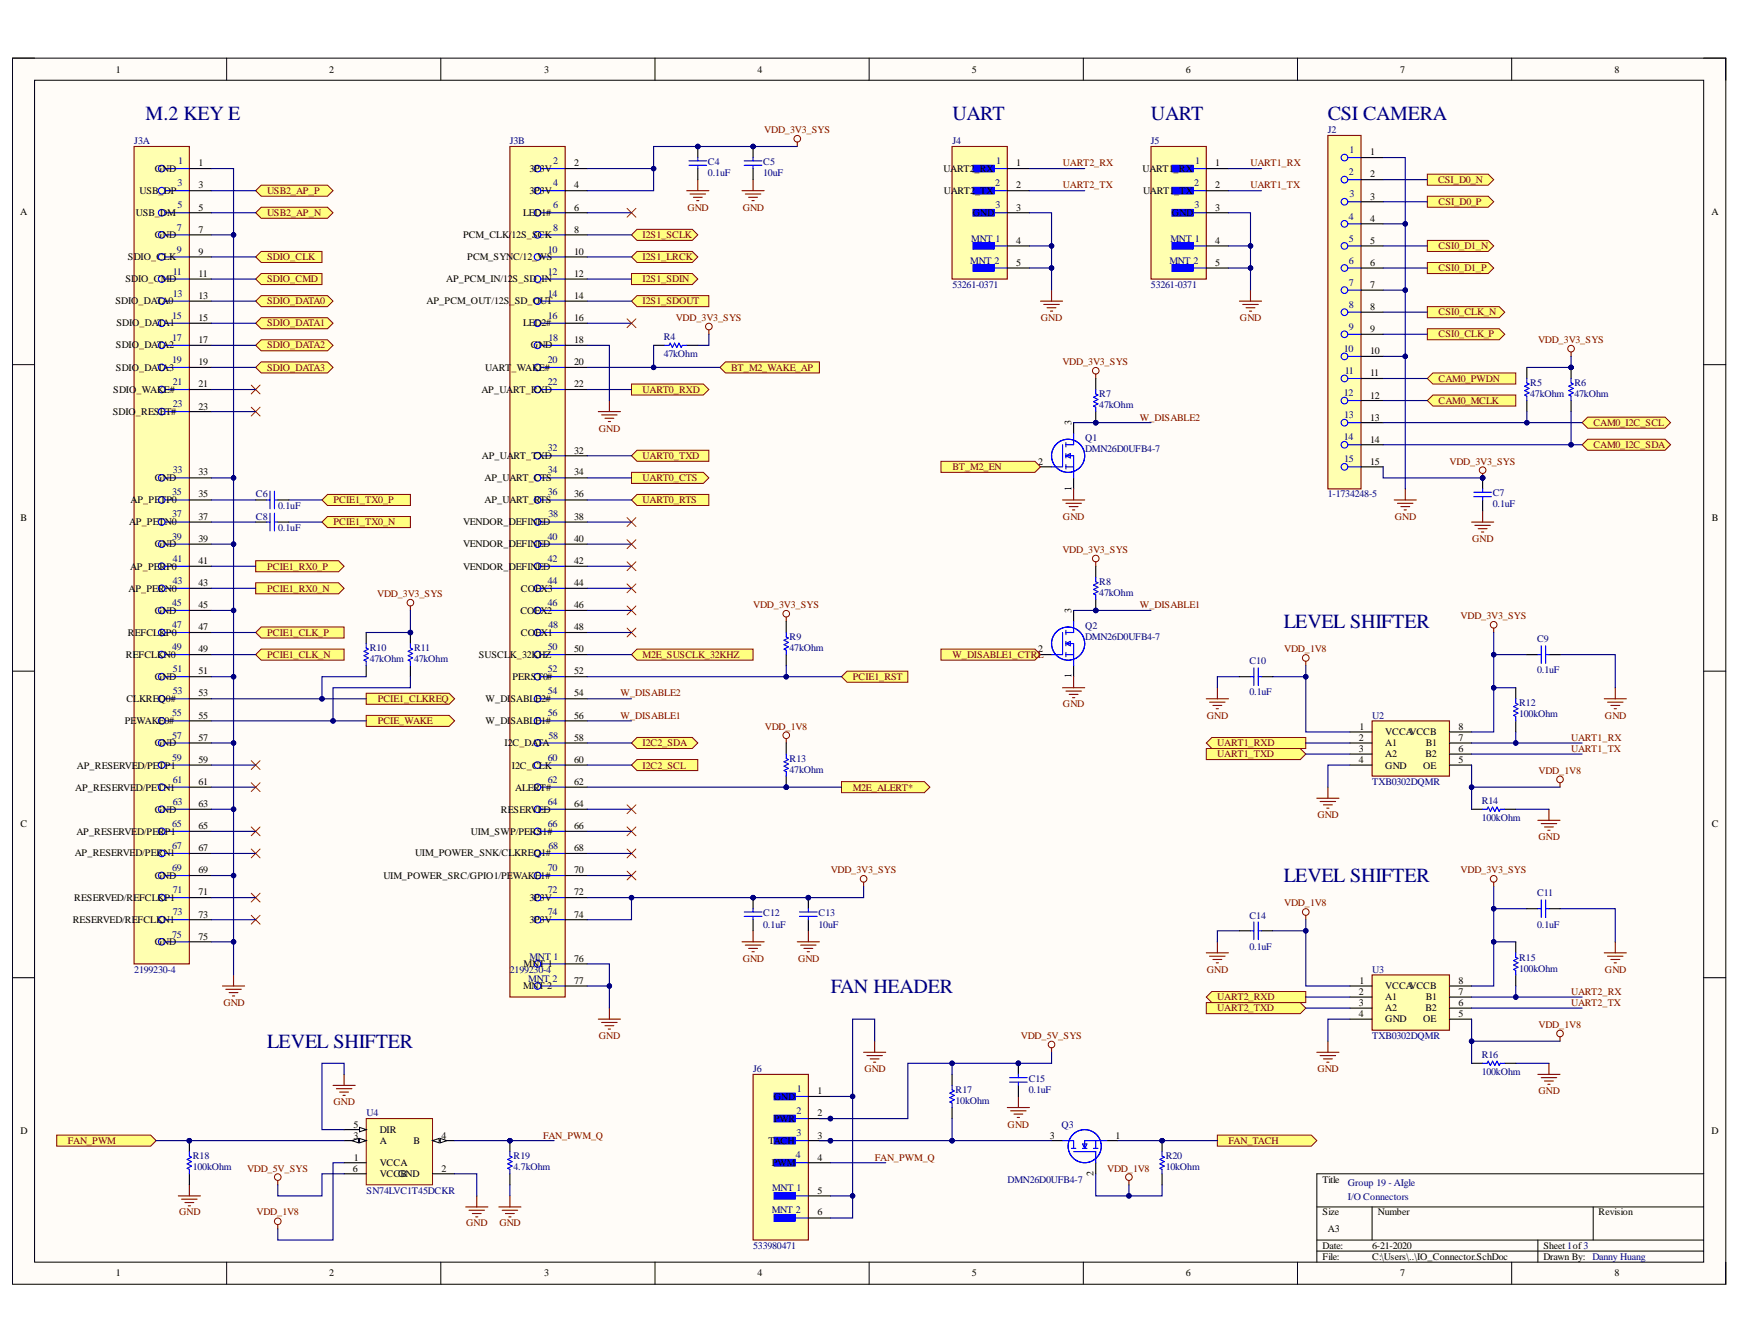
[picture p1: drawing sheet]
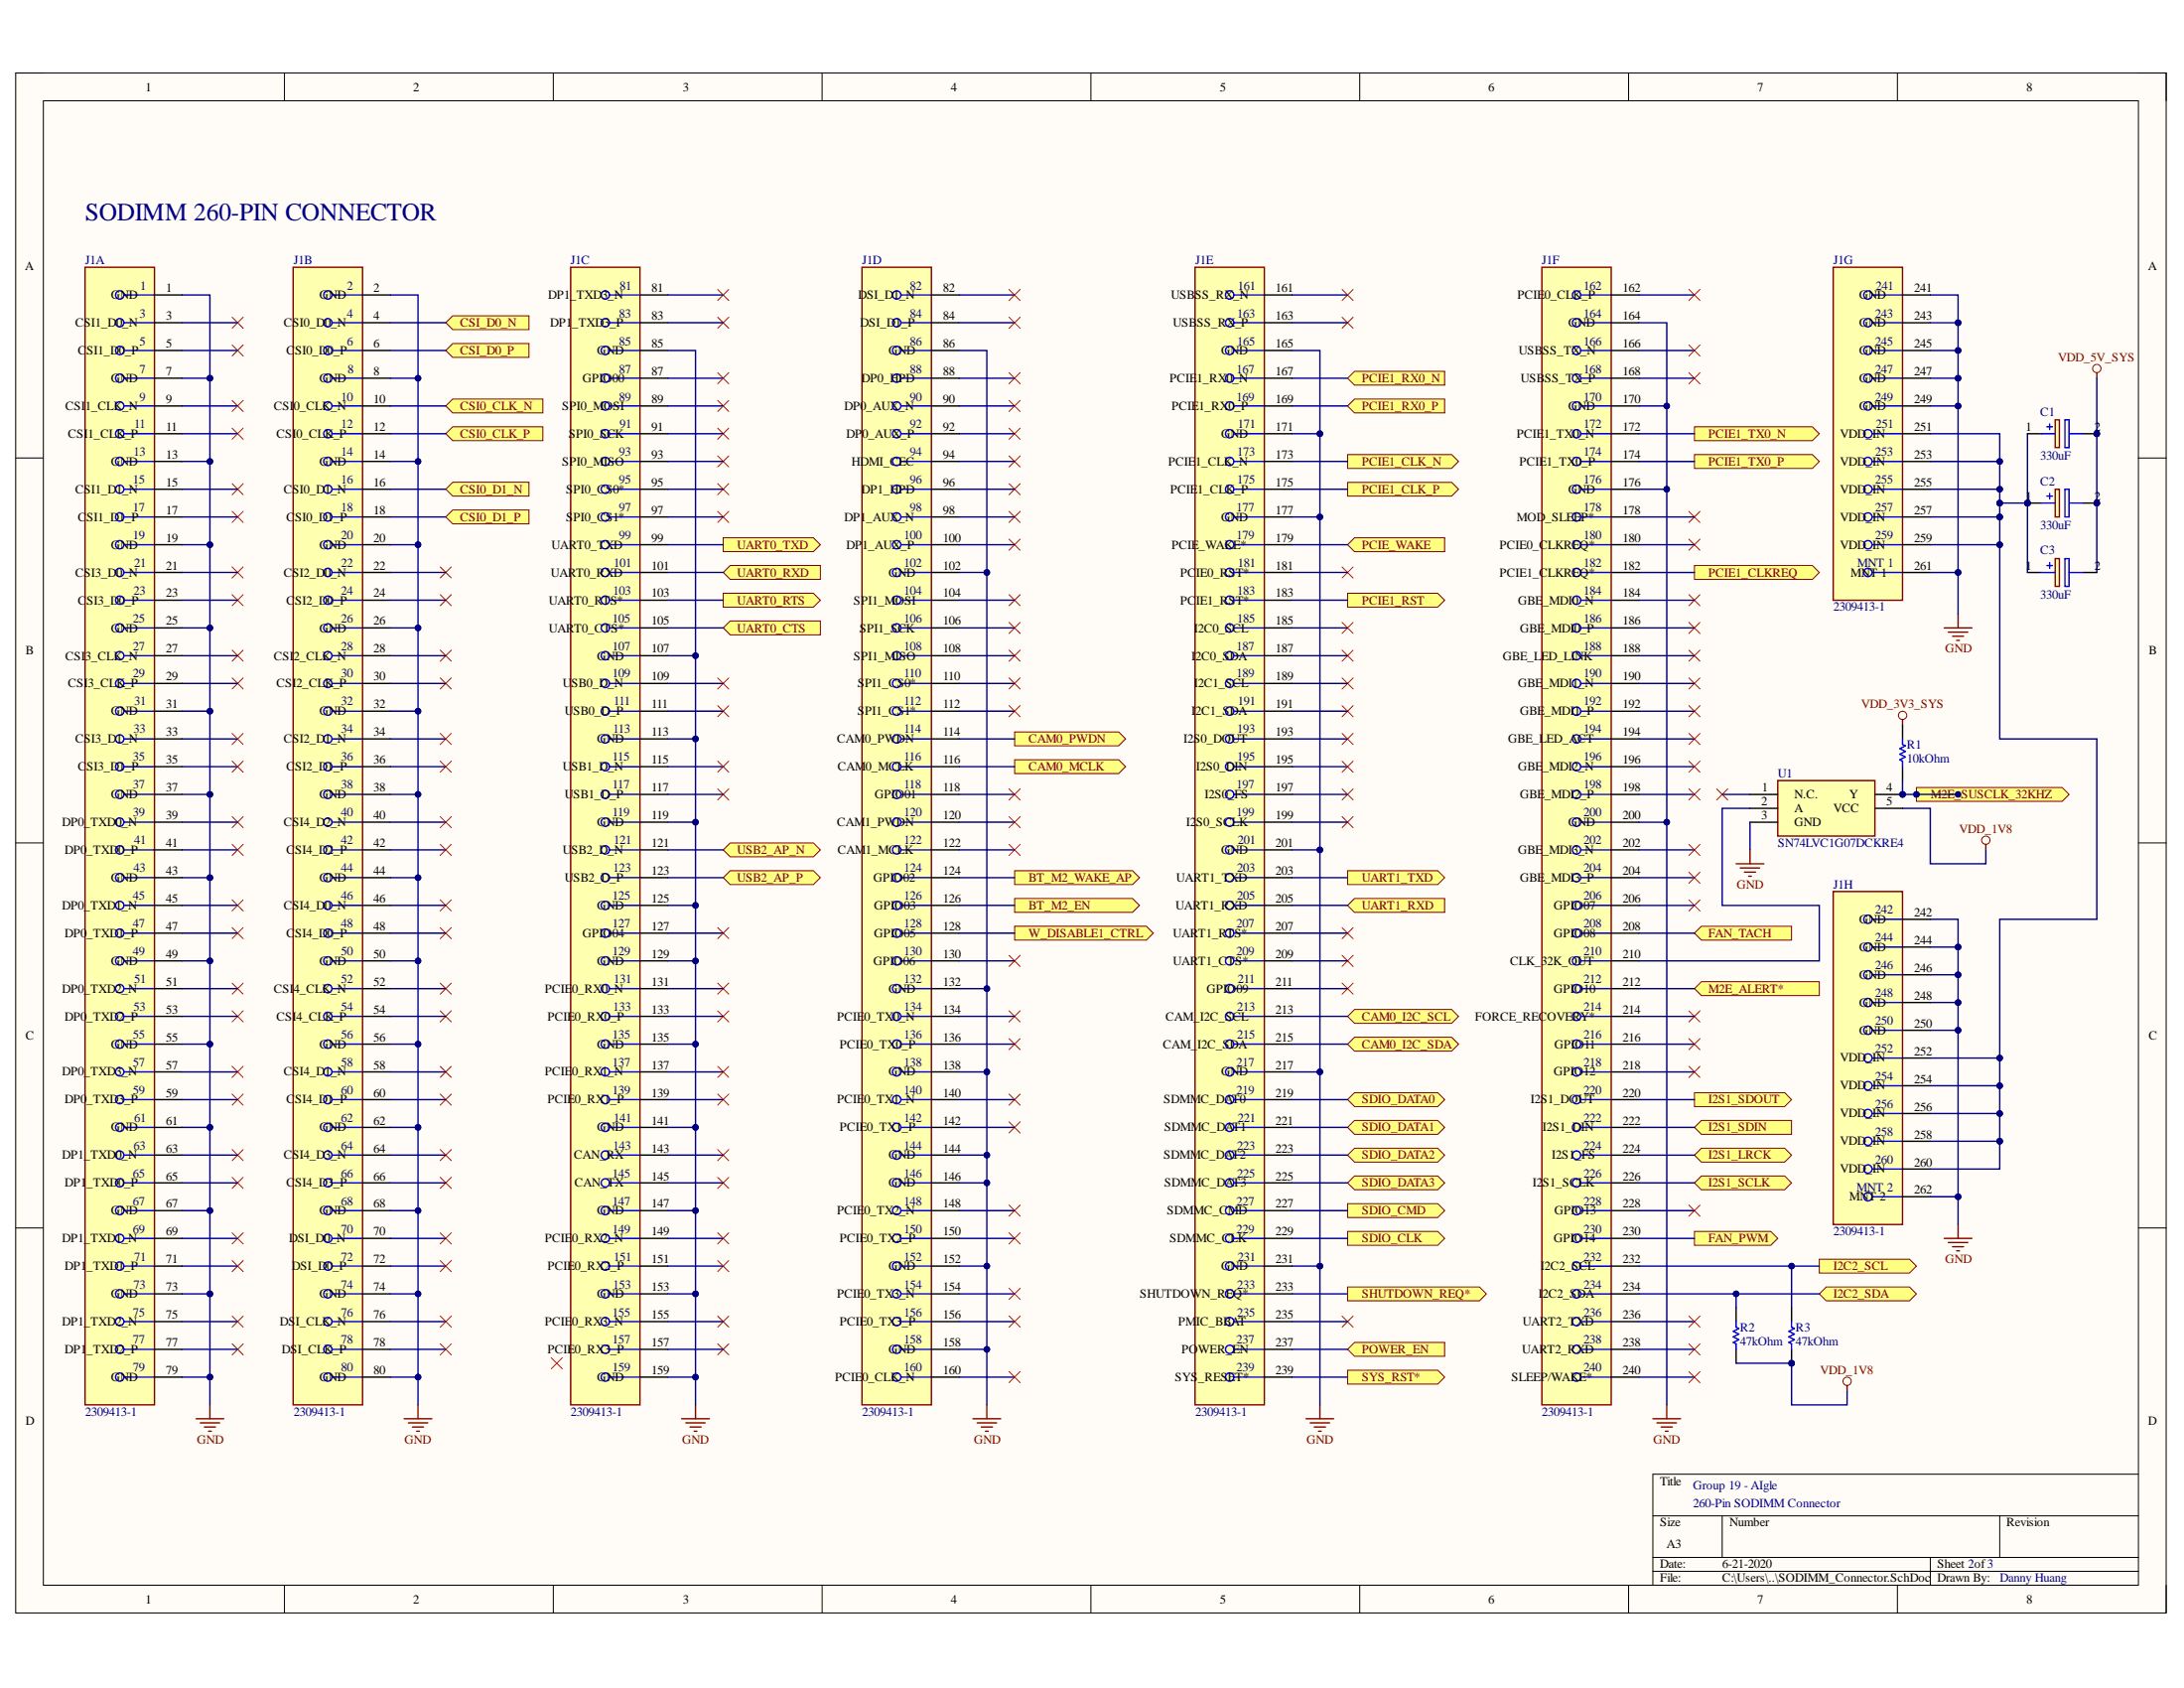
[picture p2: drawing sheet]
# Altium project AIgle_Carrier_Board.PrjPcb
2 sheets, 48 parts. Net scope: flat (ports and power ports of the same name join across sheets).
Board file: AIgle_Carrier_Board.PcbDoc
Sheets:
  SODIMM_Connector.SchDoc
  IO_Connector.SchDoc

## Sheet SODIMM_Connector.SchDoc
size A3; CompanyName: Group 19 - AIgle; DrawnBy: Danny Huang; SheetNumber: 2; SheetTotal: 3

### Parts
C1  330uF  [CAPPM3528X210N]
C2  330uF  [CAPPM3528X210N]
C3  330uF  [CAPPM3528X210N]
J1  2309413-1  [FP-2309413-1-MFG]  (parts A,B,C,D,E,F,G,H of 8)
R1  10kOhm  [RESC1005X40X25NL05T05]
R2  47kOhm  [RESC1005X40X25LL05T05]
R3  47kOhm  [RESC1005X40X25LL05T05]
U1  SN74LVC1G07DCKRE4  [SOT65P210X110-5N]

### Ports
BT_M2_EN (out), BT_M2_WAKE_AP (out), CAM0_I2C_SCL (bidir), CAM0_I2C_SDA (bidir), CAM0_MCLK (out), CAM0_PWDN (out), CSI0_CLK_N (in), CSI0_CLK_P (in), CSI0_D1_N (in), CSI0_D1_P (in), CSI_D0_N (in), CSI_D0_P (in), FAN_PWM (out), FAN_TACH (in), I2C2_SCL (out), I2C2_SDA (bidir), I2S1_LRCK (bidir), I2S1_SCLK (bidir), I2S1_SDIN (in), I2S1_SDOUT (out), M2E_ALERT* (in), M2E_SUSCLK_32KHZ (out), PCIE1_CLK_N (out), PCIE1_CLK_P (out), PCIE1_CLKREQ (out), PCIE1_RST (out), PCIE1_RX0_N (in), PCIE1_RX0_P (in), PCIE1_TX0_N (out), PCIE1_TX0_P (out), PCIE_WAKE (in), POWER_EN (in), SDIO_CLK (out), SDIO_CMD (out), SDIO_DATA0 (bidir), SDIO_DATA1 (bidir), SDIO_DATA2 (bidir), SDIO_DATA3 (bidir), SHUTDOWN_REQ* (out), SYS_RST* (out), UART0_CTS (in), UART0_RTS (out), UART0_RXD (in), UART0_TXD (out), UART1_RXD (in), UART1_TXD (out), USB2_AP_N (bidir), USB2_AP_P (bidir), W_DISABLE1_CTRL (out)

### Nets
GND: J1.1(GND) J1.2(GND) J1.7(GND) J1.8(GND) J1.13(GND) J1.14(GND) J1.19(GND) J1.20(GND) J1.25(GND) J1.26(GND) J1.31(GND) J1.32(GND) J1.37(GND) J1.38(GND) J1.43(GND) J1.44(GND) J1.49(GND) J1.50(GND) J1.55(GND) J1.56(GND) J1.61(GND) J1.62(GND) J1.67(GND) J1.68(GND) J1.73(GND) J1.74(GND) J1.79(GND) J1.80(GND) J1.85(GND) J1.86(GND) J1.102(GND) J1.107(GND) J1.113(GND) J1.119(GND) J1.125(GND) J1.129(GND) J1.132(GND) J1.135(GND) J1.138(GND) J1.141(GND) J1.144(GND) J1.146(GND) J1.147(GND) J1.152(GND) J1.153(GND) J1.158(GND) J1.159(GND) J1.164(GND) J1.165(GND) J1.170(GND) J1.171(GND) J1.176(GND) J1.177(GND) J1.200(GND) J1.201(GND) J1.217(GND) J1.231(GND) J1.241(GND) J1.242(GND) J1.243(GND) J1.244(GND) J1.245(GND) J1.246(GND) J1.247(GND) J1.248(GND) J1.249(GND) J1.250(GND) J1.261(MNT_1) J1.262(MNT_2) U1.3(GND)
VDD_1V8: R2.1 R3.1 U1.5(VCC)
VDD_3V3_SYS: R1.2
VDD_5V_SYS: C1.2(-) C2.2(-) C3.2(-)
NetC1_1: C1.1(+) C2.1(+) C3.1(+) J1.251(VDD_IN) J1.252(VDD_IN) J1.253(VDD_IN) J1.254(VDD_IN) J1.255(VDD_IN) J1.256(VDD_IN) J1.257(VDD_IN) J1.258(VDD_IN) J1.259(VDD_IN) J1.260(VDD_IN)
NetC6_1: J1.174(PCIE1_TX0_P) ; port PCIE1_TX0_P
NetC8_1: J1.172(PCIE1_TX0_N) ; port PCIE1_TX0_N
NetJ1_4: J1.4(CSI0_D0_N) ; port CSI_D0_N
NetJ1_6: J1.6(CSI0_D0_P) ; port CSI_D0_P
NetJ1_10: J1.10(CSI0_CLK_N) ; port CSI0_CLK_N
NetJ1_12: J1.12(CSI0_CLK_P) ; port CSI0_CLK_P
NetJ1_16: J1.16(CSI0_D1_N) ; port CSI0_D1_N
NetJ1_18: J1.18(CSI0_D1_P) ; port CSI0_D1_P
NetJ1_99: J1.99(UART0_TXD) ; port UART0_TXD
NetJ1_101: J1.101(UART0_RXD) ; port UART0_RXD
NetJ1_103: J1.103(UART0_RTS*) ; port UART0_RTS
NetJ1_105: J1.105(UART0_CTS*) ; port UART0_CTS
NetJ1_114: J1.114(CAM0_PWDN) ; port CAM0_PWDN
NetJ1_116: J1.116(CAM0_MCLK) ; port CAM0_MCLK
NetJ1_121: J1.121(USB2_D_N) ; port USB2_AP_N
NetJ1_123: J1.123(USB2_D_P) ; port USB2_AP_P
NetJ1_124: J1.124(GPIO02) ; port BT_M2_WAKE_AP
NetJ1_126: J1.126(GPIO03) ; port BT_M2_EN
NetJ1_128: J1.128(GPIO05) ; port W_DISABLE1_CTRL
NetJ1_167: J1.167(PCIE1_RX0_N) ; port PCIE1_RX0_N
NetJ1_169: J1.169(PCIE1_RX0_P) ; port PCIE1_RX0_P
NetJ1_173: J1.173(PCIE1_CLK_N) ; port PCIE1_CLK_N
NetJ1_175: J1.175(PCIE1_CLK_P) ; port PCIE1_CLK_P
NetJ1_179: J1.179(PCIE_WAKE*) ; port PCIE_WAKE
NetJ1_182: J1.182(PCIE1_CLKREQ*) ; port PCIE1_CLKREQ
NetJ1_183: J1.183(PCIE1_RST*) ; port PCIE1_RST
NetJ1_203: J1.203(UART1_TXD) ; port UART1_TXD
NetJ1_205: J1.205(UART1_RXD) ; port UART1_RXD
NetJ1_208: J1.208(GPIO08) ; port FAN_TACH
NetJ1_210: J1.210(CLK_32K_OUT) U1.2(A)
NetJ1_212: J1.212(GPIO10) ; port M2E_ALERT*
NetJ1_213: J1.213(CAM_I2C_SCL) ; port CAM0_I2C_SCL
NetJ1_215: J1.215(CAM_I2C_SDA) ; port CAM0_I2C_SDA
NetJ1_219: J1.219(SDMMC_DAT0) ; port SDIO_DATA0
NetJ1_220: J1.220(I2S1_DOUT) ; port I2S1_SDOUT
NetJ1_221: J1.221(SDMMC_DAT1) ; port SDIO_DATA1
NetJ1_222: J1.222(I2S1_DIN) ; port I2S1_SDIN
NetJ1_223: J1.223(SDMMC_DAT2) ; port SDIO_DATA2
NetJ1_224: J1.224(I2S1_FS) ; port I2S1_LRCK
NetJ1_225: J1.225(SDMMC_DAT3) ; port SDIO_DATA3
NetJ1_226: J1.226(I2S1_SCLK) ; port I2S1_SCLK
NetJ1_227: J1.227(SDMMC_CMD) ; port SDIO_CMD
NetJ1_229: J1.229(SDMMC_CLK) ; port SDIO_CLK
NetJ1_230: J1.230(GPIO14) ; port FAN_PWM
NetJ1_232: J1.232(I2C2_SCL) R3.2 ; port I2C2_SCL
NetJ1_233: J1.233(SHUTDOWN_REQ*) ; port SHUTDOWN_REQ*
NetJ1_234: J1.234(I2C2_SDA) R2.2 ; port I2C2_SDA
NetJ1_237: J1.237(POWER_EN) ; port POWER_EN
NetJ1_239: J1.239(SYS_RESET*) ; port SYS_RST*
NetJ3_50: R1.1 U1.4(Y) ; port M2E_SUSCLK_32KHZ

Not connected (* = marked no-connect by the designer): J1 3(CSI1_D0_N)* 5(CSI1_D0_P)* 9(CSI1_CLK_N)* 11(CSI1_CLK_P)* 15(CSI1_D1_N)* 17(CSI1_D1_P)* 21(CSI3_D0_N)* 22(CSI2_D0_N)* 23(CSI3_D0_P)* 24(CSI2_D0_P)* 27(CSI3_CLK_N)* 28(CSI2_CLK_N)* 29(CSI3_CLK_P)* 30(CSI2_CLK_P)* 33(CSI3_D1_N)* 34(CSI2_D1_N)* 35(CSI3_D1_P)* 36(CSI2_D1_P)* 39(DP0_TXD0_N)* 40(CSI4_D2_N)* 41(DP0_TXD0_P)* 42(CSI4_D2_P)* 45(DP0_TXD1_N)* 46(CSI4_D0_N)* 47(DP0_TXD1_P)* 48(CSI4_D0_P)* 51(DP0_TXD2_N)* 52(CSI4_CLK_N)* 53(DP0_TXD2_P)* 54(CSI4_CLK_P)* 57(DP0_TXD3_N)* 58(CSI4_D1_N)* 59(DP0_TXD3_P)* 60(CSI4_D1_P)* 63(DP1_TXD0_N)* 64(CSI4_D3_N)* 65(DP1_TXD0_P)* 66(CSI4_D3_P)* 69(DP1_TXD1_N)* 70(DSI_D0_N)* 71(DP1_TXD1_P)* 72(DSI_D0_P)* 75(DP1_TXD2_N)* 76(DSI_CLK_N)* 77(DP1_TXD2_P)* 78(DSI_CLK_P)* 81(DP1_TXD3_N)* 82(DSI_D1_N)* 83(DP1_TXD3_P)* 84(DSI_D1_P)* 87(GPIO00)* 88(DP0_HPD)* 89(SPI0_MOSI)* 90(DP0_AUX_N)* 91(SPI0_SCK)* 92(DP0_AUX_P)* 93(SPI0_MISO)* 94(HDMI_CEC)* 95(SPI0_CS0*)* 96(DP1_HPD)* 97(SPI0_CS1*)* 98(DP1_AUX_N)* 100(DP1_AUX_P)* 104(SPI1_MOSI)* 106(SPI1_SCK)* 108(SPI1_MISO)* 109(USB0_D_N)* 110(SPI1_CS0*)* 111(USB0_D_P)* 112(SPI1_CS1*)* 115(USB1_D_N)* 117(USB1_D_P)* 118(GPIO01)* 120(CAM1_PWDN)* 122(CAM1_MCLK)* 127(GPIO04)* 130(GPIO06)* 131(PCIE0_RX0_N)* 133(PCIE0_RX0_P)* 134(PCIE0_TX0_N)* 136(PCIE0_TX0_P)* 137(PCIE0_RX1_N)* 139(PCIE0_RX1_P)* 140(PCIE0_TX1_N)* 142(PCIE0_TX1_P)* 143(CAN_RX)* 145(CAN_TX)* 148(PCIE0_TX2_N)* 149(PCIE0_RX2_N)* 150(PCIE0_TX2_P)* 151(PCIE0_RX2_P)* 154(PCIE0_TX3_N)* 155(PCIE0_RX3_N)* 156(PCIE0_TX3_P)* 157(PCIE0_RX3_P)* 160(PCIE0_CLK_N)* 161(USBSS_RX_N)* 162(PCIE0_CLK_P)* 163(USBSS_RX_P)* 166(USBSS_TX_N)* 168(USBSS_TX_P)* 178(MOD_SLEEP*)* 180(PCIE0_CLKREQ*)* 181(PCIE0_RST*)* 184(GBE_MDI0_N)* 185(I2C0_SCL)* 186(GBE_MDI0_P)* 187(I2C0_SDA)* 188(GBE_LED_LINK)* 189(I2C1_SCL)* 190(GBE_MDI1_N)* 191(I2C1_SDA)* 192(GBE_MDI1_P)* 193(I2S0_DOUT)* 194(GBE_LED_ACT)* 195(I2S0_DIN)* 196(GBE_MDI2_N)* 197(I2S0_FS)* 198(GBE_MDI2_P)* 199(I2S0_SCLK)* 202(GBE_MDI3_N)* 204(GBE_MDI3_P)* 206(GPIO07)* 207(UART1_RTS*)* 209(UART1_CTS*)* 211(GPIO09)* 214(FORCE_RECOVERY*)* 216(GPIO11)* 218(GPIO12)* 228(GPIO13)* 235(PMIC_BBAT)* 236(UART2_TXD)* 238(UART2_RXD)* 240(SLEEP/WAKE*)*; U1 1(N.C.)*

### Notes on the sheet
- SODIMM 260-PIN CONNECTOR
- 260-Pin SODIMM Connector

## Sheet IO_Connector.SchDoc
size A3; CompanyName: Group 19 - AIgle; DrawnBy: Danny Huang; SheetNumber: 1; SheetTotal: 3

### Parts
C4  0.1uF  [CAPC1005X55X30NL05T10]
C5  10uF  [CAPC1608X90X35NL10T15]
C6  0.1uF  [CAPC1005X55X30NL05T10]
C7  0.1uF  [CAPC1005X55X30NL05T10]
C8  0.1uF  [CAPC1005X55X30NL05T10]
C9  0.1uF  [CAPC1005X55X30NL05T10]
C10  0.1uF  [CAPC1005X55X30NL05T10]
C11  0.1uF  [CAPC1005X55X30NL05T10]
C12  0.1uF  [CAPC1005X55X30NL05T10]
C13  10uF  [CAPC1608X90X35NL10T15]
C14  0.1uF  [CAPC1005X55X30NL05T10]
C15  0.1uF  [CAPC1005X55X30NL05T10]
J2  1-1734248-5  [FP-1-1734248-5-MFG]
J3  2199230-4  [FP-2199230-4-MFG]  (parts A,B of 2)
J4  53261-0371  [FP-53261-0371-MFG]
J5  53261-0371  [FP-53261-0371-MFG]
J6  533980471  [FP-533980471-MFG]
Q1  DMN26D0UFB4-7  [DMN26D0UFB47]
Q2  DMN26D0UFB4-7  [DMN26D0UFB47]
Q3  DMN26D0UFB4-7  [DMN26D0UFB47]
R4  47kOhm  [RESC1005X40X25LL05T05]
R5  47kOhm  [RESC1005X40X25LL05T05]
R6  47kOhm  [RESC1005X40X25LL05T05]
R7  47kOhm  [RESC1005X40X25LL05T05]
R8  47kOhm  [RESC1005X40X25LL05T05]
R9  47kOhm  [RESC1005X40X25LL05T05]
R10  47kOhm  [RESC1005X40X25LL05T05]
R11  47kOhm  [RESC1005X40X25LL05T05]
R12  100kOhm  [RESC1005X40X25ML05T05]
R13  47kOhm  [RESC1005X40X25LL05T05]
R14  100kOhm  [RESC1005X40X25ML05T05]
R15  100kOhm  [RESC1005X40X25ML05T05]
R16  100kOhm  [RESC1005X40X25ML05T05]
R17  10kOhm  [RESC1005X40X25NL05T05]
R18  100kOhm  [RESC1005X40X25ML05T05]
R19  4.7kOhm  [RESC1005X40X25ML05T05]
R20  10kOhm  [RESC1005X40X25NL05T05]
U2  TXB0302DQMR  [SON40P120X180X40-8N]
U3  TXB0302DQMR  [SON40P120X180X40-8N]
U4  SN74LVC1T45DCKR  [DCK0006A_L]

### Ports
BT_M2_EN (in), BT_M2_WAKE_AP (in), CAM0_I2C_SCL (bidir), CAM0_I2C_SDA (bidir), CAM0_MCLK (in), CAM0_PWDN (in), CSI0_CLK_N (out), CSI0_CLK_P (out), CSI0_D1_N (out), CSI0_D1_P (out), CSI_D0_N (out), CSI_D0_P (out), FAN_PWM (in), FAN_TACH (out), I2C2_SCL (in), I2C2_SDA (bidir), I2S1_LRCK (bidir), I2S1_SCLK (bidir), I2S1_SDIN (out), I2S1_SDOUT (in), M2E_ALERT* (out), M2E_SUSCLK_32KHZ (in), PCIE1_CLK_N (in), PCIE1_CLK_P (in), PCIE1_CLKREQ (out), PCIE1_RST (in), PCIE1_RX0_N (out), PCIE1_RX0_P (out), PCIE1_TX0_N (in), PCIE1_TX0_P (in), PCIE_WAKE (out), SDIO_CLK (in), SDIO_CMD (in), SDIO_DATA0 (bidir), SDIO_DATA1 (bidir), SDIO_DATA2 (bidir), SDIO_DATA3 (bidir), UART0_CTS (out), UART0_RTS (in), UART0_RXD (out), UART0_TXD (in), UART1_RXD (out), UART1_TXD (in), UART2_RXD (out), UART2_TXD (in), USB2_AP_N (bidir), USB2_AP_P (bidir), W_DISABLE1_CTRL (in)

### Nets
GND: C4.1 C5.1 C7.1 C9.1 C10.2 C11.1 C12.1 C13.1 C14.2 C15.2 J2.1 J2.4 J2.7 J2.10 J3.1(GND) J3.7(GND) J3.18(GND) J3.33(GND) J3.39(GND) J3.45(GND) J3.51(GND) J3.57(GND) J3.63(GND) J3.69(GND) J3.75(GND) J3.76(MNT_1) J3.77(MNT_2) J4.3(GND) J4.4(MNT_1) J4.5(MNT_2) J5.3(GND) J5.4(MNT_1) J5.5(MNT_2) J6.1(GND) J6.5(MNT_1) J6.6(MNT_2) Q1.1(S) Q2.1(S) R14.1 R16.1 R18.2 R19.1 U2.4(GND) U3.4(GND) U4.2(GND) U4.5(DIR)
VDD_1V8: C10.1 C14.1 Q3.2(G) R13.2 R14.2 R16.2 R20.1 U2.1(VCCA) U2.5(OE) U3.1(VCCA) U3.5(OE) U4.1(VCCA)
VDD_3V3_SYS: C4.2 C5.2 C7.2 C9.2 C11.2 C12.2 C13.2 J2.15 J3.2(3P3V) J3.4(3P3V) J3.72(3P3V) J3.74(3P3V) R4.1 R5.2 R6.2 R7.2 R8.2 R9.2 R10.2 R11.2 R12.2 R15.2 U2.8(VCCB) U3.8(VCCB)
VDD_5V_SYS: C15.1 J6.2(PWR) R17.2 U4.6(VCCB)
FAN_PWM_Q: J6.4(PWM) R19.2 U4.4(B)
UART1_RX: J5.1(UART1_RX) R12.1 U2.7(B1)
UART1_TX: J5.2(UART1_TX) U2.6(B2)
UART2_RX: J4.1(UART2_RX) R15.1 U3.7(B1)
UART2_TX: J4.2(UART2_TX) U3.6(B2)
W_DISABLE1: J3.56(W_DISABLE1#) Q2.3(D) R8.1
W_DISABLE2: J3.54(W_DISABLE2#) Q1.3(D) R7.1
NetC6_1: C6.1 ; port PCIE1_TX0_P
NetC6_2: C6.2 J3.35(AP_PETP0)
NetC8_1: C8.1 ; port PCIE1_TX0_N
NetC8_2: C8.2 J3.37(AP_PETN0)
NetJ1_4: J2.2 ; port CSI_D0_N
NetJ1_6: J2.3 ; port CSI_D0_P
NetJ1_10: J2.8 ; port CSI0_CLK_N
NetJ1_12: J2.9 ; port CSI0_CLK_P
NetJ1_16: J2.5 ; port CSI0_D1_N
NetJ1_18: J2.6 ; port CSI0_D1_P
NetJ1_99: J3.32(AP_UART_TXD) ; port UART0_TXD
NetJ1_101: J3.22(AP_UART_RXD) ; port UART0_RXD
NetJ1_103: J3.36(AP_UART_RTS) ; port UART0_RTS
NetJ1_105: J3.34(AP_UART_CTS) ; port UART0_CTS
NetJ1_114: J2.11 ; port CAM0_PWDN
NetJ1_116: J2.12 ; port CAM0_MCLK
NetJ1_121: J3.5(USB_DM) ; port USB2_AP_N
NetJ1_123: J3.3(USB_DP) ; port USB2_AP_P
NetJ1_124: J3.20(UART_WAKE#) R4.2 ; port BT_M2_WAKE_AP
NetJ1_126: Q1.2(G) ; port BT_M2_EN
NetJ1_128: Q2.2(G) ; port W_DISABLE1_CTRL
NetJ1_167: J3.43(AP_PERN0) ; port PCIE1_RX0_N
NetJ1_169: J3.41(AP_PERP0) ; port PCIE1_RX0_P
NetJ1_173: J3.49(REFCLKN0) ; port PCIE1_CLK_N
NetJ1_175: J3.47(REFCLKP0) ; port PCIE1_CLK_P
NetJ1_179: J3.55(PEWAKE0#) R11.1 ; port PCIE_WAKE
NetJ1_182: J3.53(CLKREQ0#) R10.1 ; port PCIE1_CLKREQ
NetJ1_183: J3.52(PERST0#) R9.1 ; port PCIE1_RST
NetJ1_203: U2.3(A2) ; port UART1_TXD
NetJ1_205: U2.2(A1) ; port UART1_RXD
NetJ1_208: Q3.1(S) R20.2 ; port FAN_TACH
NetJ1_212: J3.62(ALERT#) R13.1 ; port M2E_ALERT*
NetJ1_213: J2.13 R5.1 ; port CAM0_I2C_SCL
NetJ1_215: J2.14 R6.1 ; port CAM0_I2C_SDA
NetJ1_219: J3.13(SDIO_DATA0) ; port SDIO_DATA0
NetJ1_220: J3.14(AP_PCM_OUT/12S_SD_OUT) ; port I2S1_SDOUT
NetJ1_221: J3.15(SDIO_DATA1) ; port SDIO_DATA1
NetJ1_222: J3.12(AP_PCM_IN/12S_SD_IN) ; port I2S1_SDIN
NetJ1_223: J3.17(SDIO_DATA2) ; port SDIO_DATA2
NetJ1_224: J3.10(PCM_SYNC/12_WS) ; port I2S1_LRCK
NetJ1_225: J3.19(SDIO_DATA3) ; port SDIO_DATA3
NetJ1_226: J3.8(PCM_CLK/12S_SCK) ; port I2S1_SCLK
NetJ1_227: J3.11(SDIO_CMD) ; port SDIO_CMD
NetJ1_229: J3.9(SDIO_CLK) ; port SDIO_CLK
NetJ1_230: R18.1 U4.3(A) ; port FAN_PWM
NetJ1_232: J3.60(I2C_CLK) ; port I2C2_SCL
NetJ1_234: J3.58(I2C_DATA) ; port I2C2_SDA
NetJ3_50: J3.50(SUSCLK_32KHZ) ; port M2E_SUSCLK_32KHZ
NetJ6_3: J6.3(TACH) Q3.3(D) R17.1
NetU3_2: U3.2(A1) ; port UART2_RXD
NetU3_3: U3.3(A2) ; port UART2_TXD

Not connected (* = marked no-connect by the designer): J3 6(LED1#)* 16(LED2#)* 21(SDIO_WAKE#)* 23(SDIO_RESET#)* 38(VENDOR_DEFINED)* 40(VENDOR_DEFINED)* 42(VENDOR_DEFINED)* 44(COEX3)* 46(COEX2)* 48(COEX1)* 59(AP_RESERVED/PETP1)* 61(AP_RESERVED/PETN1)* 64(RESERVED)* 65(AP_RESERVED/PERP1)* 66(UIM_SWP/PERS1#)* 67(AP_RESERVED/PERN1)* 68(UIM_POWER_SNK/CLKREQ1#)* 70(UIM_POWER_SRC/GPIO1/PEWAKE1#)* 71(RESERVED/REFCLKP1)* 73(RESERVED/REFCLKN1)*

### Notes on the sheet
- M.2 KEY E
- UART
- (near J2) CSI CAMERA
- LEVEL SHIFTER
- FAN HEADER
- I/O Connectors

## Nets that join several sheets
GND: SODIMM_Connector (70 pins), IO_Connector (46 pins)
VDD_1V8: SODIMM_Connector (R2.1 R3.1 U1.5), IO_Connector (12 pins)
VDD_3V3_SYS: SODIMM_Connector (R1.2), IO_Connector (24 pins)
VDD_5V_SYS: SODIMM_Connector (C1.2 C2.2 C3.2), IO_Connector (C15.1 J6.2 R17.2 U4.6)
NetC6_1: SODIMM_Connector (J1.174), IO_Connector (C6.1)
NetC8_1: SODIMM_Connector (J1.172), IO_Connector (C8.1)
NetJ1_4: SODIMM_Connector (J1.4), IO_Connector (J2.2)
NetJ1_6: SODIMM_Connector (J1.6), IO_Connector (J2.3)
NetJ1_10: SODIMM_Connector (J1.10), IO_Connector (J2.8)
NetJ1_12: SODIMM_Connector (J1.12), IO_Connector (J2.9)
NetJ1_16: SODIMM_Connector (J1.16), IO_Connector (J2.5)
NetJ1_18: SODIMM_Connector (J1.18), IO_Connector (J2.6)
NetJ1_99: SODIMM_Connector (J1.99), IO_Connector (J3.32)
NetJ1_101: SODIMM_Connector (J1.101), IO_Connector (J3.22)
NetJ1_103: SODIMM_Connector (J1.103), IO_Connector (J3.36)
NetJ1_105: SODIMM_Connector (J1.105), IO_Connector (J3.34)
NetJ1_114: SODIMM_Connector (J1.114), IO_Connector (J2.11)
NetJ1_116: SODIMM_Connector (J1.116), IO_Connector (J2.12)
NetJ1_121: SODIMM_Connector (J1.121), IO_Connector (J3.5)
NetJ1_123: SODIMM_Connector (J1.123), IO_Connector (J3.3)
NetJ1_124: SODIMM_Connector (J1.124), IO_Connector (J3.20 R4.2)
NetJ1_126: SODIMM_Connector (J1.126), IO_Connector (Q1.2)
NetJ1_128: SODIMM_Connector (J1.128), IO_Connector (Q2.2)
NetJ1_167: SODIMM_Connector (J1.167), IO_Connector (J3.43)
NetJ1_169: SODIMM_Connector (J1.169), IO_Connector (J3.41)
NetJ1_173: SODIMM_Connector (J1.173), IO_Connector (J3.49)
NetJ1_175: SODIMM_Connector (J1.175), IO_Connector (J3.47)
NetJ1_179: SODIMM_Connector (J1.179), IO_Connector (J3.55 R11.1)
NetJ1_182: SODIMM_Connector (J1.182), IO_Connector (J3.53 R10.1)
NetJ1_183: SODIMM_Connector (J1.183), IO_Connector (J3.52 R9.1)
NetJ1_203: SODIMM_Connector (J1.203), IO_Connector (U2.3)
NetJ1_205: SODIMM_Connector (J1.205), IO_Connector (U2.2)
NetJ1_208: SODIMM_Connector (J1.208), IO_Connector (Q3.1 R20.2)
NetJ1_212: SODIMM_Connector (J1.212), IO_Connector (J3.62 R13.1)
NetJ1_213: SODIMM_Connector (J1.213), IO_Connector (J2.13 R5.1)
NetJ1_215: SODIMM_Connector (J1.215), IO_Connector (J2.14 R6.1)
NetJ1_219: SODIMM_Connector (J1.219), IO_Connector (J3.13)
NetJ1_220: SODIMM_Connector (J1.220), IO_Connector (J3.14)
NetJ1_221: SODIMM_Connector (J1.221), IO_Connector (J3.15)
NetJ1_222: SODIMM_Connector (J1.222), IO_Connector (J3.12)
NetJ1_223: SODIMM_Connector (J1.223), IO_Connector (J3.17)
NetJ1_224: SODIMM_Connector (J1.224), IO_Connector (J3.10)
NetJ1_225: SODIMM_Connector (J1.225), IO_Connector (J3.19)
NetJ1_226: SODIMM_Connector (J1.226), IO_Connector (J3.8)
NetJ1_227: SODIMM_Connector (J1.227), IO_Connector (J3.11)
NetJ1_229: SODIMM_Connector (J1.229), IO_Connector (J3.9)
NetJ1_230: SODIMM_Connector (J1.230), IO_Connector (R18.1 U4.3)
NetJ1_232: SODIMM_Connector (J1.232 R3.2), IO_Connector (J3.60)
NetJ1_234: SODIMM_Connector (J1.234 R2.2), IO_Connector (J3.58)
NetJ3_50: SODIMM_Connector (R1.1 U1.4), IO_Connector (J3.50)
